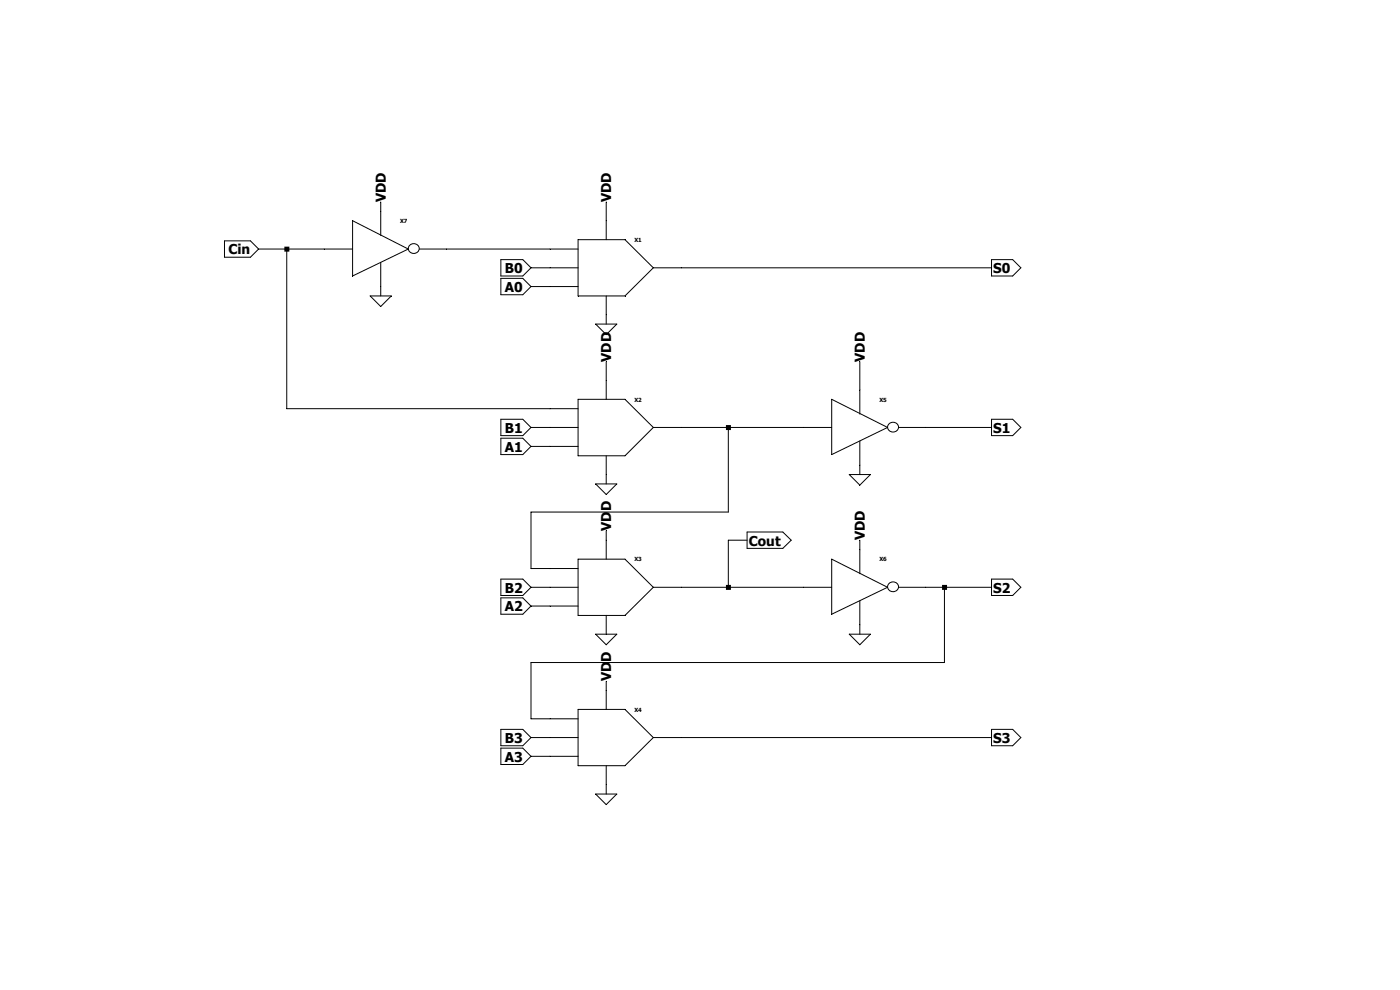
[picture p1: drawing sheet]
<svg xmlns="http://www.w3.org/2000/svg" width="297mm" height="210mm" viewBox="0 0 297 210" stroke-linecap="round" stroke-linejoin="round" font-family="sans-serif">
<g fill="none" stroke="#000" stroke-width=".21">
<path d="M47.6 51.1h5.5l1.8 1.7-1.8 1.8h-5.5zM54.9 52.8h19.9M60.8 52.8v33.9h61.8M74.8 46.8l11.8 6-11.8 5.7zM80.8 42.8v7.2M80.8 55.7v7.1M86.8 52.1a1.1 1.1 0 0 1 1.7-.2 1.1 1.1 0 0 1 0 1.7 1.11 1.11 0 0 1-1.5-.1 1.11 1.11 0 0 1-.2-1.4zM89 52.8h33.6M106.3 55.1h4.6l1.7 1.7-1.7 1.7h-4.6zM106.3 59.1h4.6l1.7 1.7-1.7 1.7h-4.6zM112.6 56.8h10M122.6 50.8h10l6 6-6 6h-10z"/>
<path d="M128.6 42.8v8M138.6 56.8h71.8M210.4 55.1h4.4l1.8 1.7-1.8 1.7h-4.4zM78.5 62.8h4.5l-2.2 2.2zM112.6 60.8h10M126.4 68.7h4.5l-2.3 2.3zM128.6 62.8v5.9M128.6 76.8v7.9M182.4 76.8v11M106.3 88.9h4.6l1.7 1.8-1.7 1.7h-4.6zM106.3 93h4.6l1.7 1.7-1.7 1.7h-4.6zM112.6 90.7h10"/>
<path d="M112.6 94.7h10M122.6 84.7h10l6 6-6 6h-10zM128.6 96.7v6M138.6 90.7h37.8M154.5 90.7v17.9h-41.9v12h10M176.4 84.7l11.9 6-11.9 5.7zM182.4 93.6v7.1M188.5 90a1.1 1.1 0 0 1 1.7-.2 1.1 1.1 0 0 1 0 1.7 1.11 1.11 0 0 1-1.5-.1 1.11 1.11 0 0 1-.2-1.4zM190.7 90.7h19.7M210.4 88.9h4.4l1.8 1.8-1.8 1.7h-4.4zM122.6 118.6h10l6 6-6 6h-10zM126.4 102.7h4.5l-2.3 2.2z"/>
<path d="M128.6 112.6v6M158.5 112.9h7.6l1.8 1.7-1.8 1.7h-7.6zM158.5 114.6h-4v10M176.4 118.6l11.9 6-11.9 5.7zM180.2 100.7h4.5l-2.3 2.2zM182.4 114.6v7.1M106.3 122.9h4.6l1.7 1.7-1.7 1.7h-4.6zM106.3 126.8h4.6l1.7 1.8-1.7 1.7h-4.6zM112.6 124.6h10M112.6 128.6h10M126.4 134.5h4.5l-2.3 2.3zM128.6 130.6v3.9"/>
<path d="M138.6 124.6h37.8M180.2 134.5h4.5l-2.3 2.3zM182.4 127.5v7M188.5 123.9a1.1 1.1 0 0 1 1.7-.2 1.1 1.1 0 0 1 0 1.6 1.11 1.11 0 0 1-1.5 0 1.11 1.11 0 0 1-.2-1.4zM190.7 124.6h19.7M200.4 124.6v15.9h-87.8v12h10M210.4 122.9h4.4l1.8 1.7-1.8 1.7h-4.4zM106.3 154.7h4.6l1.7 1.8-1.7 1.7h-4.6zM106.3 158.7h4.6l1.7 1.7-1.7 1.8h-4.6zM112.6 156.5h10M122.6 150.5h10l6 6-6 5.9h-10zM128.6 144.5v6"/>
<path d="M138.6 156.5h71.8M210.4 154.7h4.4l1.8 1.8-1.8 1.7h-4.4zM112.6 160.4h10M126.4 168.4h4.5l-2.3 2.3zM128.6 162.4v6"/>
</g>
<path d="M60.3 52.3h1.1v1.1h-1.1zM154 90.2h1.1v1h-1.1zM154 124.1h1.1v1h-1.1zM199.9 124.1h1v1h-1z" fill-rule="evenodd" fill="#000"/>
<g font-size="2.9">
<text x="81.8" y="42.8" transform="rotate(-90 81.8 42.8)">VDD</text>
<text x="129.7" y="42.8" transform="rotate(-90 129.7 42.8)">VDD</text>
<text x="48.5" y="54">Cin</text>
<text x="107.1" y="58">B0</text>
<text x="210.7" y="58">S0</text>
<text x="107.1" y="61.9">A0</text>
<text x="129.7" y="76.7" transform="rotate(-90 129.7 76.7)">VDD</text>
<text x="183.5" y="76.7" transform="rotate(-90 183.5 76.7)">VDD</text>
<text x="107.1" y="91.8">B1</text>
<text x="107.1" y="95.8">A1</text>
<text x="210.7" y="91.8">S1</text>
<text x="129.7" y="112.6" transform="rotate(-90 129.7 112.6)">VDD</text>
<text x="158.9" y="115.7">Cout</text>
<text x="183.5" y="114.6" transform="rotate(-90 183.5 114.6)">VDD</text>
<text x="107.1" y="125.7">B2</text>
<text x="210.7" y="125.7">S2</text>
<text x="107.1" y="129.7">A2</text>
<text x="129.7" y="144.5" transform="rotate(-90 129.7 144.5)">VDD</text>
<text x="107.1" y="157.6">B3</text>
<text x="107.1" y="161.6">A3</text>
<text x="210.7" y="157.6">S3</text>
</g>
<g font-size="1.2">
<text x="84.9" y="47.3">X7</text>
<text x="134.6" y="51.3">X1</text>
<text x="134.6" y="85.2">X2</text>
<text x="186.6" y="85.2">X5</text>
<text x="134.6" y="119.1">X3</text>
<text x="186.6" y="119.1">X6</text>
<text x="134.6" y="151">X4</text>
</g>
</svg>
